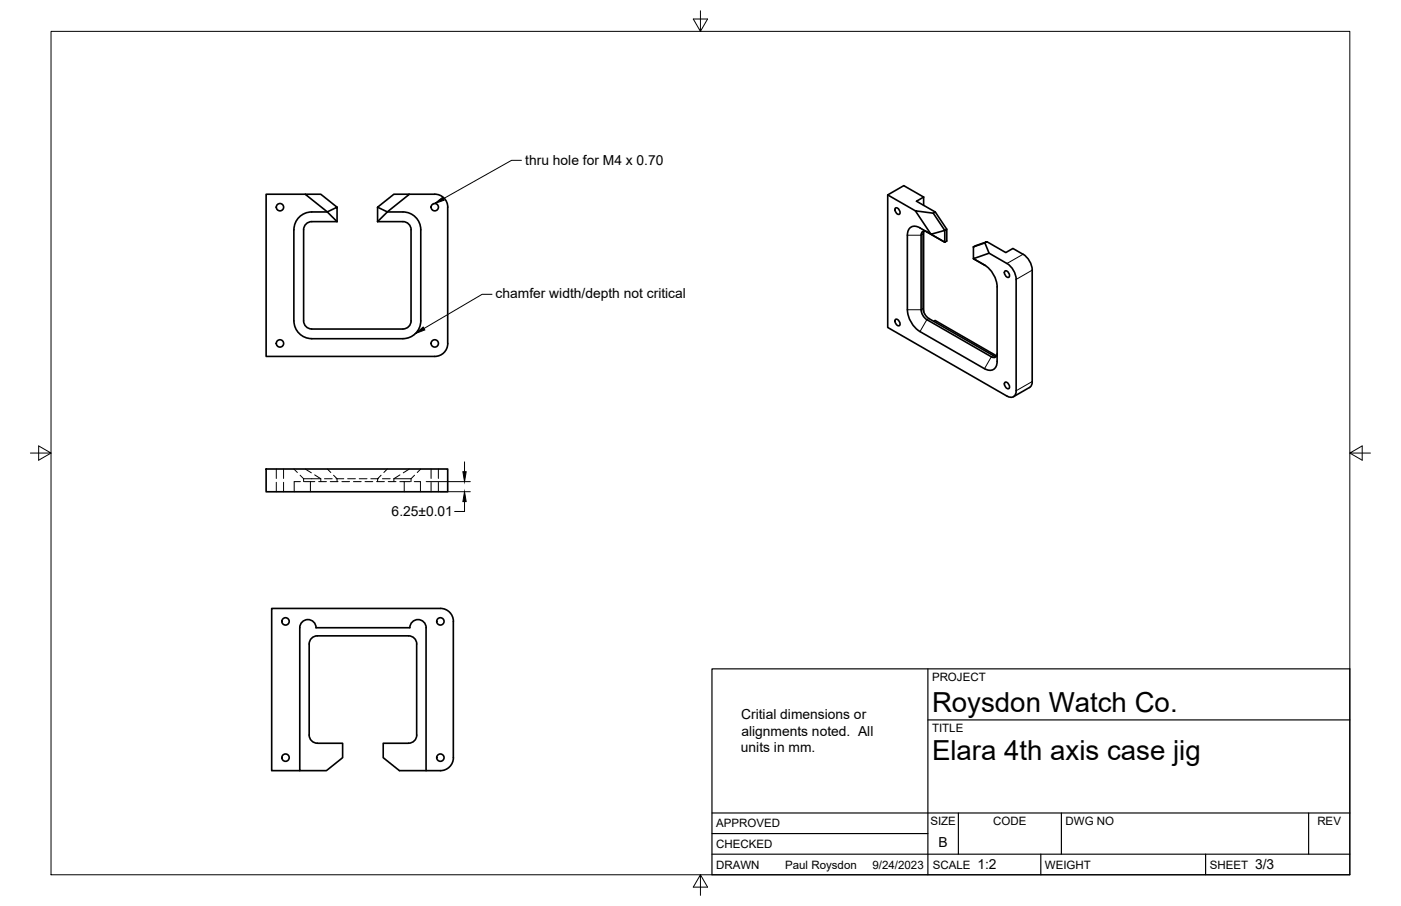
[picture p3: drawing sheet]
<svg xmlns="http://www.w3.org/2000/svg" width="432mm" height="279mm" viewBox="0 0 432 279" stroke-linecap="round" stroke-linejoin="round" font-family="sans-serif">
<!-- layer: Visible -->
<g fill="none" stroke="#000" stroke-width=".51">
<path d="M94.1 59.9h-12.1v50h52a4 4 0 0 0 4-4M126.2 59.9h7.8a4 4 0 0 1 4 4v42M90.6 70.9v28.1M103.9 63.9l-5-4h-4.8l6.8 5.4 3-1.4v4.4M103.9 68.3l-3-3-4.8 .1a5.5 5.5 0 0 0-5.5 5.5M103.9 68.3h-7.8a2.51 2.51 0 0 0-2.5 2.6v28a2.54 2.54 0 0 0 2.5 2.6h28.1a2.48 2.48 0 0 0 2.5-2.5v-28.1a2.51 2.51 0 0 0-2.5-2.6h-7.8M116.4 68.3l3-2.9h4.8a5.5 5.5 0 0 1 5.5 5.5v28.1a5.5 5.5 0 0 1-5.5 5.4M116.4 63.9l5-4h4.8l-6.8 5.5zM116.4 63.9v4.4M273.6 60.1l8.5 4.9M276.1 64.1a1.32 1.32 0 0 1 1.1 2 1.32 1.32 0 0 1-1.1-2zM279.7 72.5v23"/>
<path d="M279.7 72.5a2.38 2.38 0 0 1 1.1-2.5 2.38 2.38 0 0 1 2.8 .3l7.6 4.4M283.9 72.5v23M284.7 60.8l-2.2 1.3 5.8 3.3 3.5 5.3v3.6l-.6 .4M284.7 60.8l-6.1-3.5-5 2.8v40.9l36.8 21.1a1.73 1.73 0 0 0 2 .2 1.73 1.73 0 0 0 .8-1.8v-34.3a6.3 6.3 0 0 0-2.8-4.9M284.7 60.8v2.5M284.7 71.4v24.7M284.8 71.3l-.3 .9v23l.5 1.7 1.3 1.3M285.7 71.5a1.08 1.08 0 0 0-1.3-.1 1.08 1.08 0 0 0-.5 1.1M286.9 72.2l4.3 2.5M288.3 65.4l-.7 .3M291.8 70.7l-.6 .4-3.6-5.4-5.5-.7 4.8 7.2 4.3-1.1v3.6M300 76.1l3.6-1.2 1.2 3.2-4.8 1.7z"/>
<path d="M303.6 74.9l.6-.4-4.2 1.6M304.2 74.5l5.8 3.4 2.2-1.3 3.1 1.8M304.8 78.1l5.5 3.2M315.3 78.4a6.3 6.3 0 0 1 2.8 4.9v34.9l-.3 .8-.5 .5-4.9 2.8M90.6 98.9a5.5 5.5 0 0 0 5.5 5.5M276.1 98.5a1.32 1.32 0 0 1 1.1 1.9 1.32 1.32 0 0 1-1.1-1.9zM279.7 95.5a8.5 8.5 0 0 0 3.9 6.8l19.8 11.4M283.9 95.5l.5 1.8 1.3 1.3M285.7 98.6l19.8 11.4M286.3 98.2l19.9 11.5 .9 .2M287.8 99.1l.4-.3 18.9 10.9M303.7 81.9l-3.7-2.1a12.9 12.9 0 0 1 5.4 3.7l1.4 2.4 .5 2.6"/>
<path d="M307.3 88.5v22.9M309.8 83.5a1.32 1.32 0 0 1 1.1 2 1.32 1.32 0 0 1-1.1-2zM96.1 104.5h28.1M307.3 109a1.08 1.08 0 0 1-.5 1.2 1.08 1.08 0 0 1-1.2-.2M307.3 111.4a2.38 2.38 0 0 1-1.1 2.5 2.38 2.38 0 0 1-2.8-.2M309.8 117.9a1.32 1.32 0 0 1 1.1 1.9 1.32 1.32 0 0 1-1.1-1.9zM82 144.6h56v7.1h-56zM128.4 198.6v28.1a2.51 2.51 0 0 1-2.5 2.5h-7.8v4.5l5 4h12.6M128.4 198.6a2.51 2.51 0 0 0-2.5-2.5h-28.1a2.51 2.51 0 0 0-2.5 2.5M131.3 193.6v44.1M131.3 193.6a2.52 2.52 0 0 0-2.5-2.5 2.52 2.52 0 0 0-2.5 2.5h-28.9a2.51 2.51 0 0 0-2.5-2.5 2.51 2.51 0 0 0-2.5 2.5v44.1h8.2l5-4v-4.5h-7.8a2.51 2.51 0 0 1-2.5-2.5v-28.1M135.7 187.6h-52v50.1h8.7"/>
<path d="M135.7 187.6a4 4 0 0 1 4 4M139.7 191.6v42.1M139.7 233.6a4 4 0 0 1-4 4.1"/>
<circle cx="86.3" cy="63.9" r="1.13"/>
<circle cx="134" cy="63.9" r="1.13"/>
<circle cx="86.3" cy="105.9" r="1.13"/>
<circle cx="134" cy="105.9" r="1.13"/>
<circle cx="88" cy="191.6" r="1.13"/>
<circle cx="135.7" cy="191.6" r="1.13"/>
<circle cx="88" cy="233.6" r="1.13"/>
<circle cx="135.7" cy="233.6" r="1.13"/>
</g>
<!-- layer: Hidden -->
<g fill="none" stroke="#000" stroke-width=".31">
<path d="M85.2 144.6v3M85.2 148.7v3M87.4 144.6v3M87.4 148.7v3M90.6 144.6l1.1 1.1M92.5 146.6l1.1 1M92.6 148.5h-1.9v3.2M93.6 147.6h5.2M93.6 147.6v.9M93.8 148.5h1.9M94.1 144.6l1.9 1.2M95.7 148.5h1.3"/>
<path d="M95.7 148.5v3.2M97 146.5l1.9 1.1v.9M98.2 148.5h2.4M100 147.6h2.4M100.9 144.6l1.1 1.1M101.8 148.5h2.4M102.8 146.6l1.1 1v.9M103.6 147.6h2.4M105.4 148.5h2.3M107.1 147.6h2.4M108.9 148.5h2.4M110.7 147.6h2.4"/>
<path d="M112.5 148.5h2.4M114.3 147.6h2.4M116.1 148.5h2.4M117.5 146.6l-1.1 1v.9M117.9 147.6h2.3M119.4 144.6l-1.1 1.1M119.7 148.5h2.3M121.4 147.6h5.3M123.2 148.5h1.4M123.3 146.5l-1.9 1.1v.9M124.6 148.5h1.9M124.6 148.5v3.2"/>
<path d="M126.2 144.6l-1.9 1.2M126.7 147.6v.9M127.7 148.5h1.9v3.2M127.8 146.6l-1.1 1M129.7 144.6l-1.1 1.1M132.9 144.6v3M132.9 148.7v3M135.1 144.6v3M135.1 148.7v3"/>
</g>
<!-- layer: Visible Narrow -->
<path d="M283.5 70.3l2.2 1.2M284.5 72.2l-.6 .3h-4.2M315.3 78.4l-5 2.9M284.5 95.2l-.6 .3h-4.2M286.3 98.2l-.6 .4-2.2 3.7M303.4 81.7h.1M318.1 83.3l-4.9 2.9M306.2 109.7l-.7 .3-2.1 3.7M318.1 117.7l-4.9 2.8" fill="none" stroke="#000" stroke-width=".31"/>
<!-- layer: Border -->
<path d="M15.7 9.7h400.3v260.1h-400.3zM215.9 3.3v6.4l-2.2-3.8h4.4l-2.2 3.8M9.4 139.7h6.3l-3.8-2.2v4.4l3.8-2.2M416 139.7l3.8 2.2v-4.4l-3.8 2.2h6.4M215.9 269.8l2.2 3.8h-4.4l2.2-3.8v6.3" fill="none" stroke="#000" stroke-width=".31"/>
<!-- layer: Titleblock -->
<path d="M219.4 206.3h196.6v63.5h-196.6zM286 206.3v63.5M286 222h130M219.4 257.1h66.6M219.4 250.7h196.6M295.4 250.7v12.7M327.1 250.7v12.7M403.3 250.7v12.7M219.4 263.4h196.6M320.8 263.4v6.4M371.6 263.4v6.4" fill="none" stroke="#000" stroke-width=".36"/>
<!-- layer: Leaders -->
<path d="M134 62.8l2.4-1.9 .5 .8zM128.1 102.8l2.3-1.9 .5 .8z" fill="#000" stroke="#000" stroke-width=".31"/>
<path d="M160.7 49.4h-3l-21.1 11.9M151.6 90.8h-3l-17.9 10.5" fill="none" stroke="#000" stroke-width=".31"/>
<!-- layer: FD_Dimensions -->
<path d="M131.4 148.5h13.5M135.7 151.6h9.2M143.2 154.7v3h-3.1M143.2 142.4v3.1" fill="none" stroke="#000" stroke-width=".31"/>
<path d="M142.7 145.5h1l-.5 3zM143.2 151.6l.5 3.1h-1z" fill="#000" stroke="#000" stroke-width=".31"/>
<g font-size="8.5">
<text x="287.3" y="219.5">Roysdon Watch Co.</text>
<text x="287.3" y="234.5">Elara 4th axis case jig</text>
</g>
<g font-size="4.3">
<text x="161.9" y="51">thru hole for M4 x 0.70</text>
<text x="152.7" y="91.9">chamfer width/depth not critical</text>
<text x="120.7" y="159.2">6.25±0.01</text>
<text x="228.4" y="221.8">Critial dimensions or</text>
<text x="228.5" y="226.8">alignments noted. All</text>
<text x="228.4" y="231.9">units in mm.</text>
<text x="289.3" y="261.2">B</text>
<text x="301.2" y="268.1">1:2</text>
<text x="386.8" y="268.1">3/3</text>
</g>
<g font-size="3.5">
<text x="287.3" y="210.1">PROJECT</text>
<text x="287.3" y="225.8">TITLE</text>
<text x="220.7" y="255.2">APPROVED</text>
<text x="286.7" y="254.5">SIZE</text>
<text x="306.1" y="254.5">CODE</text>
<text x="328.4" y="254.5">DWG NO</text>
<text x="406" y="254.5">REV</text>
<text x="220.7" y="261.5">CHECKED</text>
<text x="220.7" y="267.9">DRAWN</text>
<text x="242" y="267.9">Paul Roysdon</text>
<text x="268.9" y="267.9">9/24/2023</text>
<text x="287.5" y="267.9">SCALE</text>
<text x="322.1" y="267.9">WEIGHT</text>
<text x="372.9" y="267.9">SHEET</text>
</g>
</svg>
